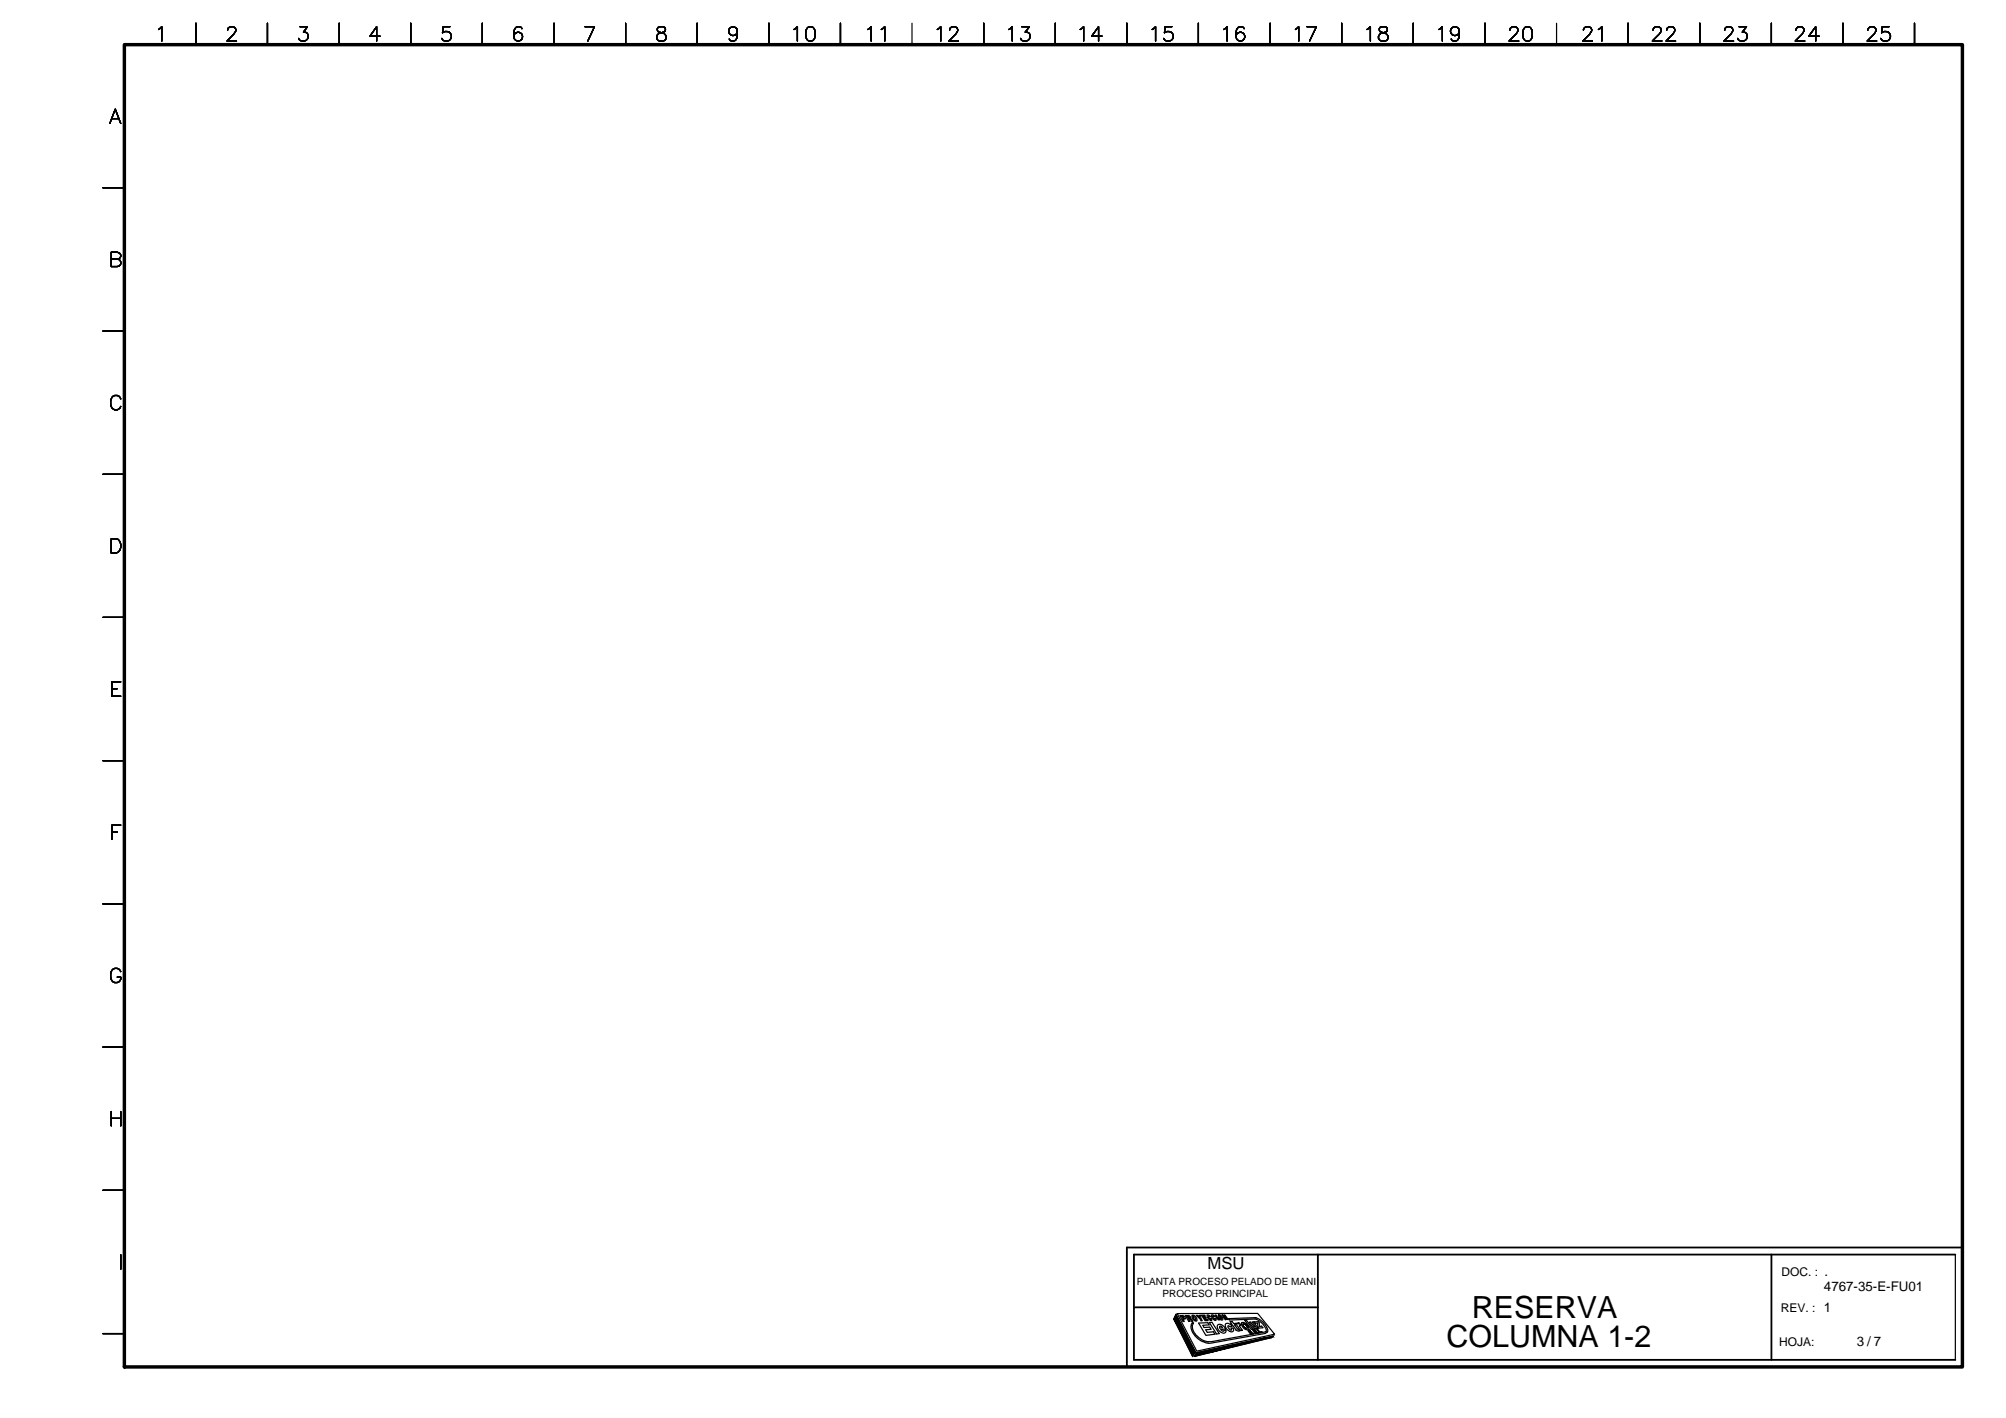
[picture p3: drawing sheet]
<svg xmlns="http://www.w3.org/2000/svg" width="420mm" height="297mm" viewBox="0 0 420 297" stroke-linecap="round" stroke-linejoin="round" font-family="sans-serif">
<path d="M237.5 273.9h38.5M276 262.8v22.1M371 262.8v22.1M409.5 262.8h-172v22.1h172M411 261.3h-175v25" fill="none" stroke="#000" stroke-width=".38"/>
<g fill="none" stroke="#000" stroke-width=".25">
<path d="M33.2 6.2l.7-.6v3M41 4.9v4.5M47.7 6.3a.71 .71 0 0 1 .6-.7 .93 .93 0 0 1 1.1 .6v.2l-.4 .8-1.4 1.4h1.9M56 4.9v4.5M62.8 5.6h1.6l-.8 1.1a.96 .96 0 0 1 .9 1.1 .96 .96 0 0 1-1.2 .8l-.5-.1-.3-.5M71 4.9v4.5M79.6 7.6h-2.1l1.4-2v3M86 4.9v4.5M94.2 5.6h-1.4l-.1 1.3a1.06 1.06 0 0 1 1.6 0 1.06 1.06 0 0 1-.2 1.5 1.06 1.06 0 0 1-1.5-.4M101 4.9v4.5M109.3 6a.84 .84 0 0 0-1.3-.2 2.77 2.77 0 0 0-.2 2.4 .92 .92 0 0 0 1.4 .1 .92 .92 0 0 0-.3-1.4 .92 .92 0 0 0-1.3 .7M116 4.9v4.5"/>
<path d="M122.5 5.6h2l-1.4 3M131 4.9v4.5M137.8 5.8a.6 .6 0 0 0 .3 .9 1.41 1.41 0 0 1 1.4 .9 .83 .83 0 0 1-.7 1l-1-.1a.91 .91 0 0 1-.2-1 .91 .91 0 0 1 .8-.6l.6-.2a.6 .6 0 0 0 .2-.9l-.4-.2zM146 4.9v4.5M154.4 6.6a.92 .92 0 0 1-1.2 .7 .92 .92 0 0 1-.4-1.4 .92 .92 0 0 1 1.5 .1 2.84 2.84 0 0 1-.3 2.5 .88 .88 0 0 1-1.2-.3M161.1 4.9v4.5M166.3 6.2l.7-.6v3M169.2 5.8a.94 .94 0 0 1 1.4 .4 2.57 2.57 0 0 1-.3 2.3 1.02 1.02 0 0 1-1.4-.5 2.57 2.57 0 0 1 .3-2.2zM176 4.9v4.5M181.8 6.2l.7-.6v3M184.6 6.2l.7-.6v3M191 4.9v4.5"/>
<path d="M196.3 6.2l.7-.6v3M198.9 6.3a.73 .73 0 0 1 .5-.7h.6a.74 .74 0 0 1 .5 1.1l-1.8 1.9h2.1M206.1 4.9v4.5M211.3 6.2l.7-.6v3M214 5.6h1.6l-.9 1.1a.96 .96 0 0 1 1.1 1.1 .96 .96 0 0 1-1.3 .8l-.5-.1-.2-.5M221 4.9v4.5M226.2 6.2l.8-.6v3M230.8 7.6h-2.1l1.4-2v3M236 4.9v4.5M241.3 6.2l.7-.6v3M245.5 5.6h-1.5l-.1 1.3a1.07 1.07 0 0 1 1.6 0 1.07 1.07 0 0 1-.2 1.6 1.07 1.07 0 0 1-1.6-.5M251 4.9v4.5"/>
<path d="M256.3 6.2l.7-.6v3M260.6 6a.84 .84 0 0 0-1.3-.2 2.77 2.77 0 0 0-.3 2.4 .94 .94 0 0 0 1.5 .1 .94 .94 0 0 0-.3-1.5 .94 .94 0 0 0-1.3 .8M266 4.9v4.5M271.3 6.2l.7-.6v3M273.7 5.6h2l-1.4 3M281 4.9v4.5M286.3 6.2l.7-.6v3M289 5.8a.6 .6 0 0 0 .3 .9 1.41 1.41 0 0 1 1.4 .9v.4a1.04 1.04 0 0 1-1.2 .6 1.04 1.04 0 0 1-.8-1 1.41 1.41 0 0 1 1.5-.9 .6 .6 0 0 0 .3-.9l-.5-.2zM296 4.9v4.5M301.4 6.2l.7-.6v3M305.7 6.6a.94 .94 0 0 1-1.4 .7 .94 .94 0 0 1-.3-1.4 .94 .94 0 0 1 1.5 .1 2.84 2.84 0 0 1-.3 2.5 .88 .88 0 0 1-1.2-.3M311 4.9v4.5"/>
<path d="M316.2 6.3a.73 .73 0 0 1 .6-.7h.6a.74 .74 0 0 1 .4 1.1l-1.7 1.9h2M319.4 5.8a.94 .94 0 0 1 1.4 .4 2.57 2.57 0 0 1-.3 2.3 1.02 1.02 0 0 1-1.4-.5 2.57 2.57 0 0 1 .3-2.2zM326 4.9v4.5M331.7 6.3v-.1a.93 .93 0 0 1 1.1-.6 .74 .74 0 0 1 .4 1.1l-1.7 1.9h2M334.8 6.2l.7-.6v3M341 4.9v4.5M346.2 6.3v-.1a.93 .93 0 0 1 1.2-.6 .73 .73 0 0 1 .4 1.1l-1.7 1.9h2M349.1 6.3a.73 .73 0 0 1 .5-.7h.6a.74 .74 0 0 1 .5 1.1l-1.7 1.9h2M356 4.9v4.5M361.2 6.3a.73 .73 0 0 1 .6-.7h.6a.74 .74 0 0 1 .4 1.1l-1.7 1.9h2M364.3 5.6h1.5l-.9 1.1a.96 .96 0 0 1 1.1 1.1 .96 .96 0 0 1-1.3 .8l-.4-.1-.3-.5M371 4.9v4.5"/>
<path d="M376.1 6.3v-.1a.93 .93 0 0 1 1.2-.6 .74 .74 0 0 1 .4 1.1l-1.7 1.9h2M381 7.6h-2.1l1.4-2v3M386 4.9v4.5M391.2 6.3v-.1a.93 .93 0 0 1 1.2-.6 .74 .74 0 0 1 .4 1.1l-1.7 1.9h2M395.7 5.6h-1.5l-.1 1.3a1.07 1.07 0 0 1 1.6 0 1.07 1.07 0 0 1-.2 1.6 1.07 1.07 0 0 1-1.6-.5M401 4.9v4.5M21.6 39.3h4.4M23 25.9l1.1-3 1.2 3M23.4 24.8h1.5M23.3 54.3l1.7-.2a.68 .68 0 0 0 0-1.1l-.4-.2h-1.3v3h1.3a.78 .78 0 0 0 .7-.7 .78 .78 0 0 0-.7-.8M21.6 69.3h4.4M21.6 99.4h4.4"/>
<path d="M25.3 83.6a1.09 1.09 0 0 0-1.3-.8 1.09 1.09 0 0 0-.8 1.2 1.35 1.35 0 0 0 1.4 1.9l.6-.5 .1-.3M23.3 112.9h1a1.59 1.59 0 0 1 1 1.4 1.59 1.59 0 0 1-1 1.5h-1zM21.6 129.3h4.4M21.6 159.3h4.4M23.4 144.3h1.2M25.3 142.8h-1.9v3h1.9M23.4 174.3h1.2M25.3 172.8h-1.9v3.1M21.6 189.4h4.4M21.6 219.3h4.4M25.3 203.5a1.1 1.1 0 0 0-1.3-.6 1.1 1.1 0 0 0-.8 1.1 1.29 1.29 0 0 0 .2 1.4 1.29 1.29 0 0 0 1.5 .3l.4-.6v-.4h-.7M23.3 232.8v3"/>
<path d="M23.3 234.3h2M25.3 232.8v3M21.6 249.3h4.4M21.6 279.4h4.4M25.3 262.8v3.1M246.3 275.3l4.1 7.9-.6 .9-4-7.8zM246.6 275.2l16.8-.1 3.6 4.4-16.3 3.5zM247.1 275.6h.7a.41 .41 0 0 1 .4 .2 .41 .41 0 0 1-.1 .5h-.4l.3 .5h-.3zM247.5 275.8h.2l.2 .3h-.2zM249 275.8h-.4l.2 .3h.2M249 275.8l.1 .1M249.1 275.9l-.1 .2"/>
<path d="M249.3 276.2l.2 .2M249.4 276.2l-.1-.4-.2-.2h-.8l.7 1.2h.2l-.3-.5h.3l.4 .5h.2l-.2-.4M249.8 275.5a.94 .94 0 0 1 .8 1.2 .88 .88 0 0 1-.8-1.2zM249.9 275.8a.66 .66 0 0 1 .5 .8l-.3-.3zM251.1 277.2l1.9-.1 .3 .4-1.4 .1 .3 .5 1.2-.1 .3 .5-1.2 .1 .4 .5 1.2-.1 .4 .5-1.9 .2zM251.6 276.6l-1.1-1.1h.3l.4 .4v-.4h.3v.6l.3 .5-.2 .1M251.6 275.5h.7l.1 .2h-.3l.1 .3h.3l.2 .1h-.3l.1 .3h.4l.1 .2h-.6zM253.3 277h.5l1.6 2.4h-.6zM253.4 275.7l.1 .1M253.5 275.7l-.1-.1a.31 .31 0 0 0-.5-.2 .31 .31 0 0 0 0 .6l.4 .4a.32 .32 0 0 0 .3 .2 .32 .32 0 0 0 .2-.2v-.2M253.5 275.8l-.5-.1 .5 .7 .1-.2h.2M254.3 275.7v-.1a.3 .3 0 0 0-.5-.1 .3 .3 0 0 0 0 .5l.2 .2a.42 .42 0 0 0 .3 .4 .42 .42 0 0 0 .4-.1v-.4l-.2 .1 .1 .2a.65 .65 0 0 1-.6-.8l.4 .2"/>
<path d="M254.5 275.5h.2l.7 1h-.2zM255.1 277.5a1.19 1.19 0 0 1 1.6 .9l-1 .1 .3 .3a.21 .21 0 0 0 .3 .1 .21 .21 0 0 0 .1-.3h.4a.59 .59 0 0 1-.4 .7 .59 .59 0 0 1-.7-.2 1.17 1.17 0 0 1-.6-1.6zM255.3 275.4a.86 .86 0 0 1 .7 1.1 .83 .83 0 0 1-.7-1.1zM255.4 275.6h.1a.64 .64 0 0 1 .3 .8zM255.5 277.9l.2-.1 .3 .3-.5 .1zM256 275.5l.7 .5-.3-.5h.2l.6 .9h-.2l-.6-.5 .4 .5-.2 .1zM256.7 277.4a.97 .97 0 0 1 1.4 .4l-.5 .1-.3-.2a.61 .61 0 0 0 .6 .9v-.4h.4a.56 .56 0 0 1-.2 .8 .56 .56 0 0 1-.8-.3 1.26 1.26 0 0 1-.6-1.3zM258.8 278.5l.6 .3M259.1 278.3l.2 .1M259.2 278.3l-.6-.8h.2l-.2-.3h-.2l-.3-.4-.4 .1 .3 .4h-.3l.3 .3h.2l.7 1M259.3 277.3l-.5-.1 1.1 1.5h.3l-.6-.9v-.2h.2M259.3 277.3h.1"/>
<path d="M259.4 278.5l.3 .3h-.3M259.4 277.1l-.1 .2M259.4 277.1h.1M259.5 277.2l.4 .4M259.8 277.6h.1M260.2 277a1.24 1.24 0 0 1 1.3 1.5 1.2 1.2 0 0 1-1.4-1.4zM260.7 276.6l.3-.1 1.4 1.9-.3 .1zM261.3 278.1l-.1-.4-.4-.2a.26 .26 0 0 0-.4-.1 .26 .26 0 0 0 .1 .4l.5 .5 .3-.2M261.4 278.6h.4l.1 .2-.3-.1v.1l.5 .1 .2 .5h-.4l-.2-.2h.4l-.5-.1zM261.6 278.6h.1M261.6 277l.3-.1 .8 1.1h.2l-.6-1.1h.3l.9 1.4h-.3l-.1-.2v.2h-.4zM262.3 279.3l.3 .1z"/>
<path d="M262.7 278.5l.2 .2-.1 .1-.3-.2h.2M262.7 276.9h.8l.3 .2v.8l.5-.1 .2 .3-.8 .1-.2-.3-.1-.7h-.5zM262.9 276l.2 .1M262.9 276.3h.2M262.9 278.9l.1 .1M262.9 276l-5.6 .2 .1 .3 5.5-.2M263 278.8a.35 .35 0 0 0-.3-.3 .35 .35 0 0 0-.3 .1l.5 .8 .2-.1-.2-.3M263 278.8l.1 .1M263 278.8h.1M263.1 276.4a3.1 3.1 0 0 1 2.1 2.5l-11.5 2.2a3.8 3.8 0 0 1-4-3.4l.3-.6-.3-.1a2.67 2.67 0 0 0 1 3.2 3.9 3.9 0 0 0 3.2 1.1l11.2-2M263.2 276.1a3.8 3.8 0 0 1 2.3 2.8l-.1 .2M263.2 278.9l.2 .4-.4-.3"/>
<path d="M263.2 278.3h.1l.6 .7 .3 .1-.4 .1zM263.4 279.1l.2 .1zM264.1 279l.3 .1zM265.3 279.1l-.3 .2M409.5 262.8v22.1M250.7 283.3l16-3.4-.4 .3-16.2 3.9zM253.1 281.1h.1"/>
</g>
<path d="M26 9.4h385v276.9h-385z" fill="none" stroke="#000" stroke-width=".72"/>
<g fill="#000" stroke="#000" stroke-width=".21">
<path d="M246.3 275.3l.5 1h-1zM265.1 280.2l1.6-.3-.4 .3zM249.4 283.3h.9l-.5 .8zM250.7 283.3h2.7l-3.2 .8z"/>
<path d="M245.8 276.3l4.6 6.9-3.6-6.9zM245.8 276.3l4.6 6.9h-1z"/>
<path d="M249.4 283.2l.9 .1 .1-.1zM249.4 283.2l.9 .1h-.9z"/>
<path d="M250.7 283.3l-.5 .8zM250.1 284.1h.1z"/>
<path d="M253.4 283.3l12.9-3.1h-1.2zM250.7 283.3l14.4-3.1-11.7 3.1z"/>
</g>
<g font-size="6.4">
<text x="308.2" y="276.2">RESERVA</text>
<text x="302.9" y="282.2">COLUMNA 1-2</text>
</g>
<text font-size="3.5" x="252.9" y="265.8">MSU</text>
<g font-size="2.8">
<text x="382" y="270.3">4767-35-E-FU01</text>
<text x="388.9" y="282">3 / 7</text>
</g>
<g font-size="2.5">
<text x="373.1" y="267.3">DOC. : .</text>
<text x="373" y="274.9">REV. : 1</text>
<text x="372.7" y="281.9">HOJA:</text>
</g>
<g font-size="2.1">
<text x="238.1" y="269.2">PLANTA PROCESO PELADO DE MANI</text>
<text x="243.5" y="271.8">PROCESO PRINCIPAL</text>
</g>
</svg>
